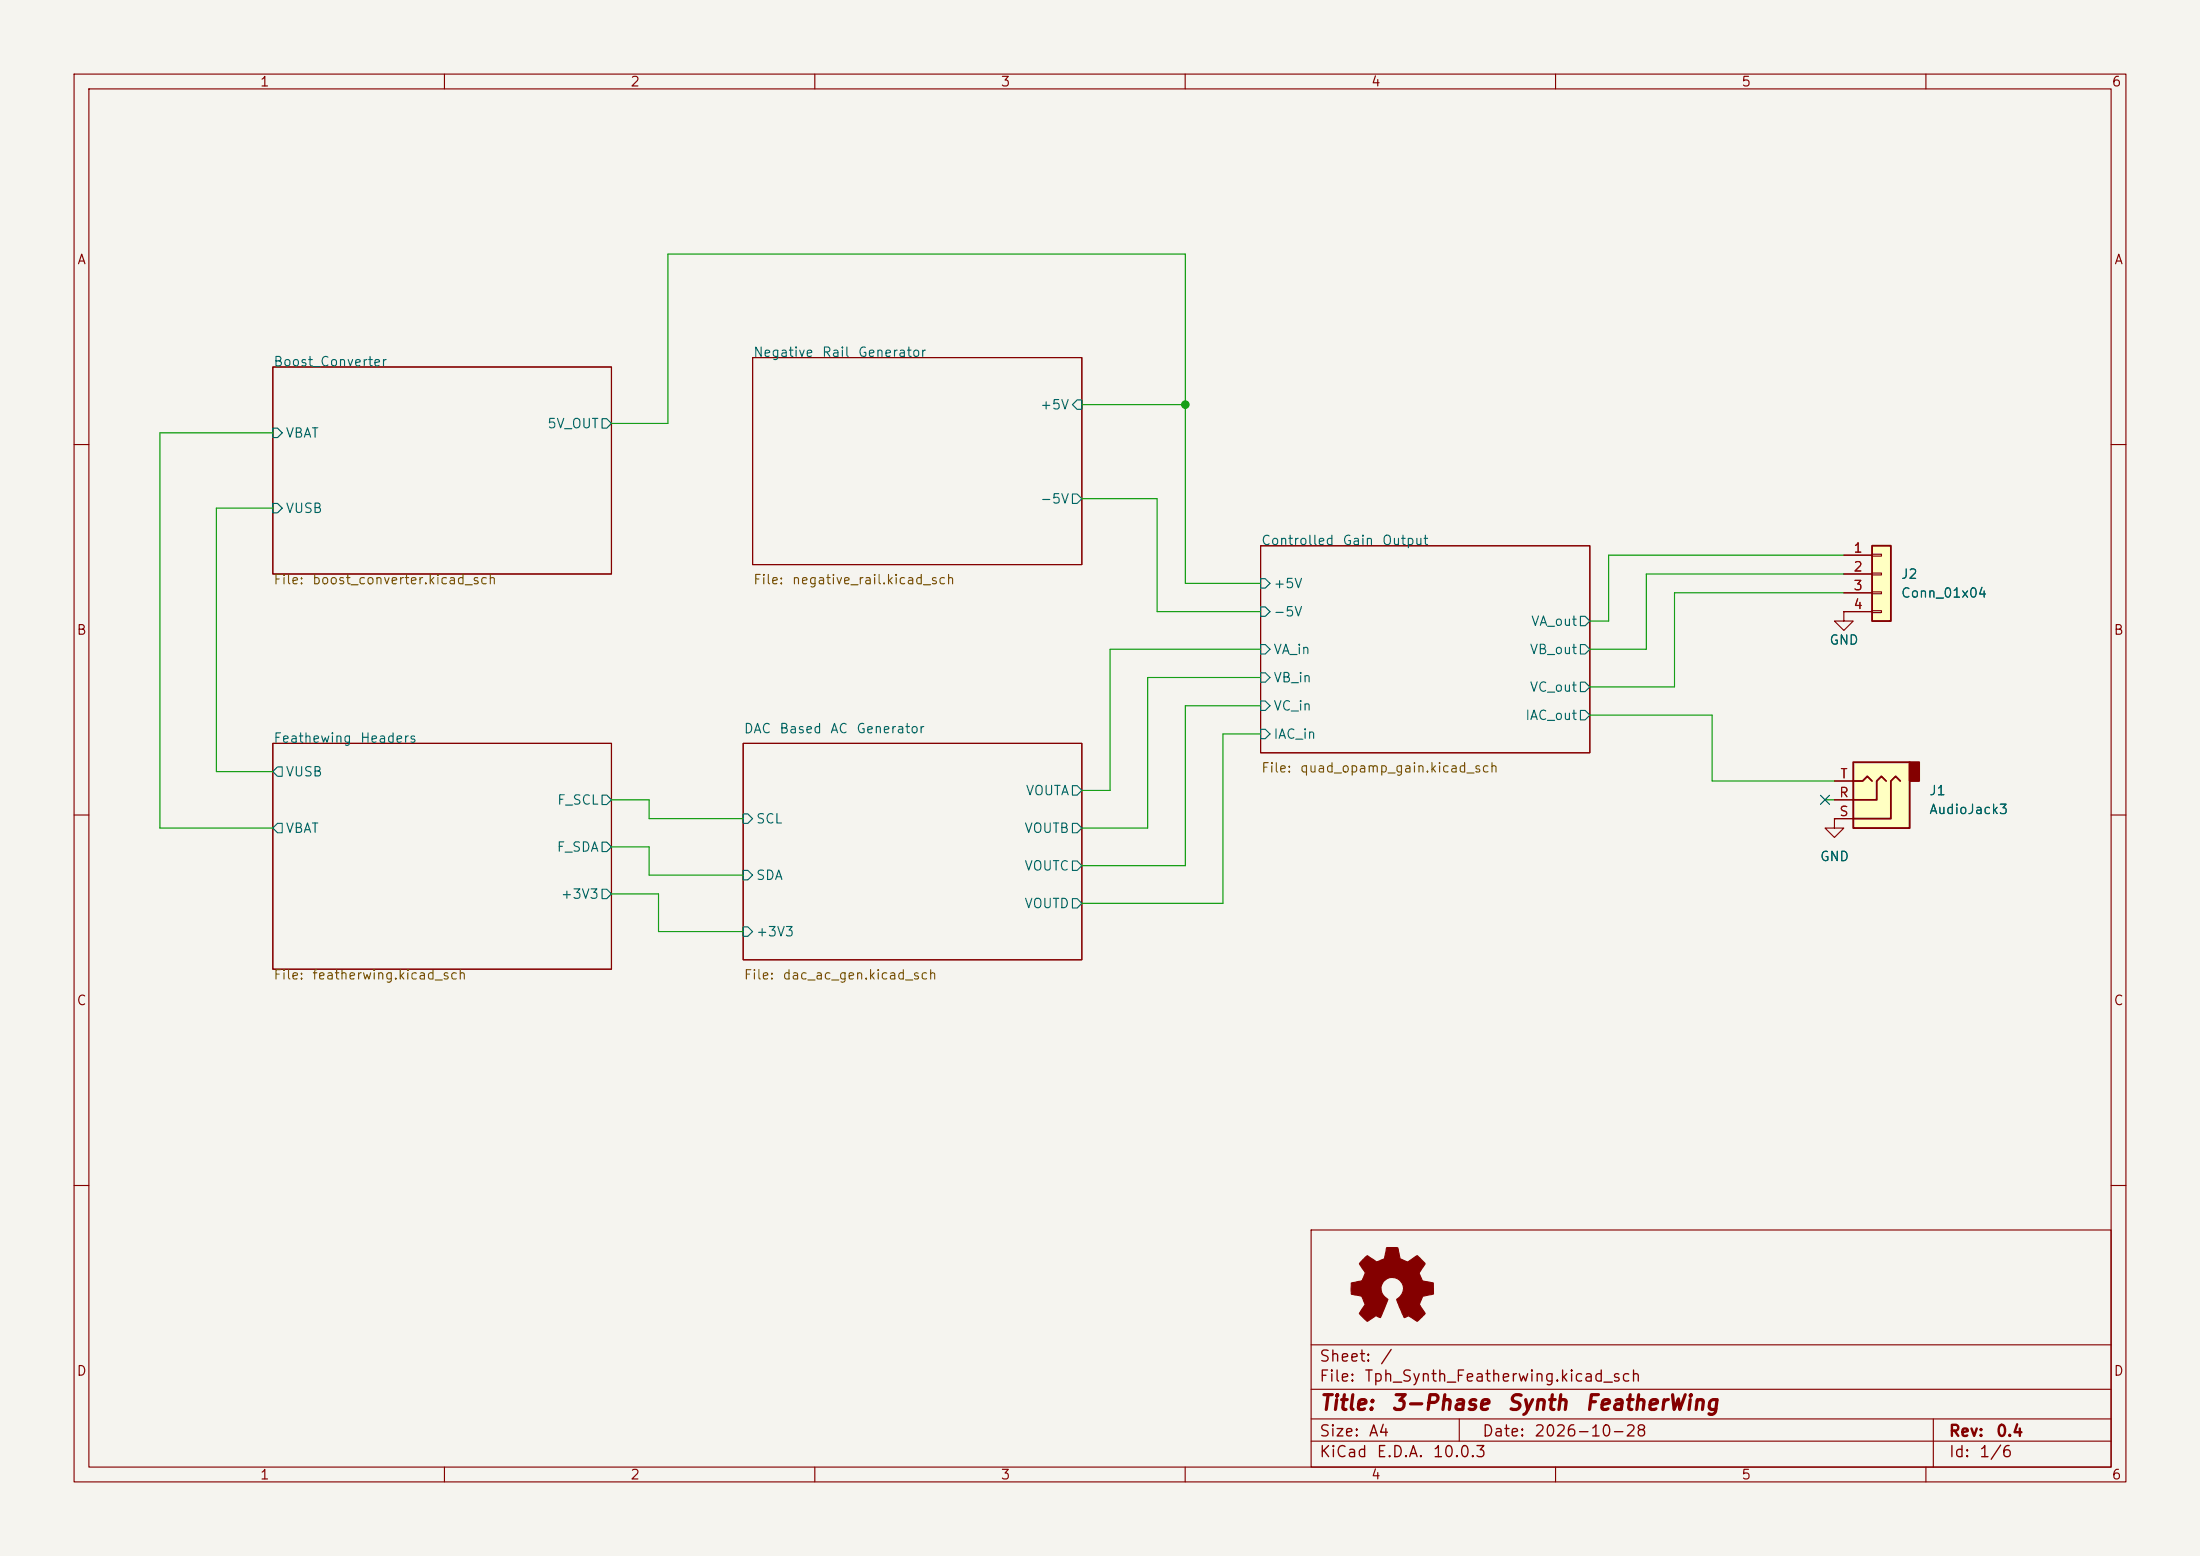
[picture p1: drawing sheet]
<svg xmlns="http://www.w3.org/2000/svg" width="297mm" height="210mm" viewBox="0 0 297 210" stroke-linecap="round" stroke-linejoin="round" font-family="sans-serif">
<path d="M0 0h297v210h-297z" fill="#f5f4ef" stroke="#f5f4ef" stroke-width=".14"/>
<g fill="none" stroke="#840000" stroke-width=".15">
<path d="M10 10h277v190h-277zM12 12h273v186h-273zM60 10v2M110 10v2M160 10v2M210 10v2M260 10v2M36.8 49.5h45.7v28h-45.7zM101.6 48.3h44.4v27.9h-44.4zM10 60h2M170.2 73.7h44.4v27.9h-44.4zM285 60h2"/>
<path d="M10 110h2M36.8 100.3h45.7v30.5h-45.7zM100.3 100.3h45.7v29.2h-45.7zM247.6 110.5v1.3h1.3l-1.3 1.2-1.2-1.2h1.2M247.6 110.5h.1M285 110h2M10 160h2M177 166h108v32h-108zM285 160h2M60 198v2M110 198v2M160 198v2"/>
<path d="M177 194.5h108M177 191.5h108M177 187.5h108M177 181.5h108M197 191.5v3M210 198v2M260 198v2M261 191.5v6.5"/>
</g>
<g fill="none" stroke="#006464" stroke-width=".15">
<path d="M36.8 57.8h.7l.6 .6-.6 .7h-.7zM81.3 56.5h.6l.6 .7-.6 .6h-.6zM145.4 54h.6v1.2h-.6l-.6-.6zM36.8 67.9h.7l.6 .7-.6 .6h-.7zM144.8 66.7h.6l.6 .6-.6 .6h-.6zM170.2 78.1h.6l.6 .6-.6 .7h-.6zM170.2 81.9h.6l.6 .7-.6 .6h-.6zM170.2 87h.6l.6 .6-.6 .7h-.6zM170.2 90.8h.6l.6 .6-.6 .7h-.6zM170.2 94.6h.6l.6 .7-.6 .6h-.6zM170.2 98.4h.6l.6 .7-.6 .6h-.6zM213.4 83.2h.6l.6 .6-.6 .7h-.6z"/>
<path d="M213.4 87h.6l.6 .6-.6 .7h-.6zM213.4 92.1h.6l.6 .6-.6 .6h-.6zM213.4 95.9h.6l.6 .6-.6 .7h-.6zM37.5 111.1h.6v1.3h-.6l-.7-.6zM37.5 103.5h.6v1.3h-.6l-.7-.7zM81.3 107.3h.6l.6 .7-.6 .6h-.6zM81.3 113.7h.6l.6 .6-.6 .6h-.6zM100.3 109.9h.7l.6 .6-.6 .6h-.7zM100.3 117.5h.7l.6 .6-.6 .6h-.7zM144.8 106h.6l.6 .7-.6 .6h-.6zM144.8 111.1h.6l.6 .7-.6 .6h-.6zM144.8 116.2h.6l.6 .6-.6 .7h-.6z"/>
<path d="M81.3 120h.6l.6 .7-.6 .6h-.6zM100.3 125.1h.7l.6 .6-.6 .7h-.7zM144.8 121.3h.6l.6 .6-.6 .7h-.6z"/>
</g>
<path d="M184 170l.6-.5 1.2 .8 .3-.1 .8-.3 .3-1.5h1.3h.2l.3 1.5 1 .4 1.3-.8 1.1 1-.8 1.4 .4 1 1.5 .3v1.5l-1.4 .2-.1 .2-.4 1 .8 1.2-.1 .1-1 .9-1.2-.7-.5 .2-1.1-2.4a1.54 1.54 0 0 0 .4-2.7 1.54 1.54 0 0 0-2.5 1.1 1.97 1.97 0 0 0 1 1.6l-1 2.4-.6-.2-1.3 .7-1-1 .8-1.2-.5-1.1-1.4-.4v-1.4l1.2-.3a.83 .83 0 0 0 .6-.7l.1-.4-.8-1.3z" fill="#840000" stroke="#840000" stroke-width=".15"/>
<path d="M250.2 102.9h7.6v8.9h-7.6z" fill="#ffffc2"/>
<path d="M257.8 102.9h1.3v2.5h-1.3z" fill="#840000" stroke="#840000" stroke-width=".25"/>
<path d="M250.2 102.9h7.6v8.9h-7.6zM250.2 105.4h1.3l.6-.6 .6 .6M254.6 105.4l-.6-.6-.6 .6v2.6h-3.2M256.5 105.4l-.6-.6-.6 .6v5.1h-5.1" fill="none" stroke="#840000" stroke-width=".25"/>
<path d="M248.9 82.6v1.2h1.3l-1.3 1.3-1.3-1.3h1.3M248.9 82.6h.1M247.6 108h2.6M247.6 110.5h2.6M247.6 105.4h2.6" fill="none" stroke="#840000" stroke-width=".15"/>
<path d="M252.7 73.7h2.6v10.1h-2.6z" fill="#ffffc2"/>
<path d="M252.7 73.7h2.6v10.1h-2.6z" fill="none" stroke="#840000" stroke-width=".25"/>
<g fill="none" stroke="#840000" stroke-width=".15">
<path d="M248.9 74.9h3.8M248.9 77.5h3.8M252.7 74.8h1.3v.3h-1.3zM252.7 77.3h1.3v.3h-1.3zM252.7 79.9h1.3v.2h-1.3zM248.9 82.6h.1M248.9 80h3.8M248.9 82.6h3.8M252.7 82.4h1.3v.3h-1.3zM247.6 110.5h.1M247.6 108h2.6M247.6 110.5h2.6"/>
<path d="M247.6 105.4h2.6"/>
</g>
<g fill="none" stroke="#009600" stroke-width=".15">
<path d="M36.8 58.4h-15.2v53.4h15.2M82.5 57.2h7.7v-22.9h69.8v44.4h10.2M146 54.6h14M36.8 68.6h-7.6v35.5h7.6M146 67.3h10.2v15.3h14M248.9 77.5h-26.7v10.1h-7.6M248.9 74.9h-31.7v8.9h-2.6M170.2 99.1h-5.1v22.8h-19.1M170.2 95.3h-10.2v21.5h-14M170.2 87.6h-20.3v19.1h-3.9M170.2 91.4h-15.3v20.4h-8.9M214.6 96.5h16.5v8.9h16.5"/>
<path d="M248.9 80h-22.8v12.7h-11.5M82.5 108h5.1v2.5h12.7M82.5 114.3h5.1v3.8h12.7M246.4 108h.1M246.4 108h1.2M82.5 120.7h6.4v5h11.4"/>
</g>
<path d="M245.8 107.3l1.2 1.3M247 107.3l-1.2 1.3" fill="none" stroke="#000084" stroke-width=".15"/>
<circle cx="160" cy="54.6" r=".51" fill="#009600" stroke="#009600" stroke-width=".14"/>
<g font-size="2" fill="#840000">
<text x="178" y="190.8">Title:</text>
<text x="187.7" y="190.8">3-Phase</text>
<text x="203.3" y="190.8">Synth</text>
<text x="213.8" y="190.8">FeatherWing</text>
</g>
<g font-size="1.5" fill="#840000">
<text x="178" y="184.2">Sheet:</text>
<text x="186.2" y="184.2">/</text>
<text x="178" y="186.9">File:</text>
<text x="184.1" y="186.9">Tph_Synth_Featherwing.kicad_sch</text>
<text x="178" y="197.1">KiCad</text>
<text x="178" y="194.3">Size:</text>
<text x="184.7" y="194.3">A4</text>
<text x="185.7" y="197.1">E.D.A.</text>
<text x="193.3" y="197.1">10.0.3</text>
<text x="200" y="194.3">Date:</text>
<text x="207" y="194.3">2026-10-28</text>
<text x="263" y="194.3">Rev:</text>
<text x="263" y="197.1">Id:</text>
<text x="267.1" y="197.1">1/6</text>
<text x="269.4" y="194.3">0.4</text>
</g>
<g font-size="1.3" fill="#840000">
<text x="35" y="12">1</text>
<text x="85" y="12">2</text>
<text x="135" y="12">3</text>
<text x="185" y="12">4</text>
<text x="235" y="12">5</text>
<text x="285" y="12">6</text>
<text x="10.3" y="36">A</text>
<text x="285.3" y="36">A</text>
<text x="10.3" y="86">B</text>
<text x="285.3" y="86">B</text>
<text x="10.3" y="136">C</text>
<text x="285.3" y="136">C</text>
<text x="10.3" y="186">D</text>
<text x="285.3" y="186">D</text>
<text x="35" y="200">1</text>
<text x="85" y="200">2</text>
<text x="135" y="200">3</text>
<text x="185" y="200">4</text>
<text x="235" y="200">5</text>
<text x="285" y="200">6</text>
</g>
<g font-size="1.3" fill="#006464">
<text x="36.8" y="49.8">Boost_Converter</text>
<text x="101.6" y="48.5">Negative</text>
<text x="110.9" y="48.5">Rail</text>
<text x="115.7" y="48.5">Generator</text>
<text x="38.5" y="59.4">VBAT</text>
<text x="73.8" y="58.1">5V_OUT</text>
<text x="140.3" y="55.6">+5V</text>
<text x="38.5" y="69.6">VUSB</text>
<text x="140.3" y="68.3">-5V</text>
<text x="170.2" y="73.9">Controlled</text>
<text x="181.1" y="73.9">Gain</text>
<text x="186.5" y="73.9">Output</text>
<text x="171.8" y="79.7">+5V</text>
<text x="171.8" y="83.5">-5V</text>
<text x="256.5" y="78.4">J2</text>
<text x="256.5" y="81">Conn_01x04</text>
<text x="171.8" y="88.6">VA_in</text>
<text x="206.4" y="88.6">VB_out</text>
<text x="206.6" y="84.8">VA_out</text>
<text x="246.9" y="87.3">GND</text>
<text x="171.8" y="92.4">VB_in</text>
<text x="206.4" y="93.7">VC_out</text>
<text x="36.8" y="100.6">Feathewing</text>
<text x="48.5" y="100.6">Headers</text>
<text x="100.3" y="99.3">DAC</text>
<text x="105.1" y="99.3">Based</text>
<text x="112" y="99.3">AC</text>
<text x="115.5" y="99.3">Generator</text>
<text x="171.8" y="96.2">VC_in</text>
<text x="171.8" y="100">IAC_in</text>
<text x="205.8" y="97.5">IAC_out</text>
<text x="38.5" y="105.1">VUSB</text>
<text x="138.4" y="107.7">VOUTA</text>
<text x="260.4" y="107.7">J1</text>
<text x="38.5" y="112.7">VBAT</text>
<text x="75.1" y="108.9">F_SCL</text>
<text x="102" y="111.5">SCL</text>
<text x="138.2" y="112.7">VOUTB</text>
<text x="260.4" y="110.2">AudioJack3</text>
<text x="75.1" y="115.3">F_SDA</text>
<text x="102" y="119.1">SDA</text>
<text x="138.2" y="117.8">VOUTC</text>
<text x="245.6" y="116.5">GND</text>
<text x="75.6" y="121.6">+3V3</text>
<text x="138.2" y="122.9">VOUTD</text>
<text x="102" y="126.7">+3V3</text>
</g>
<g font-size="1.3" fill="#a90000">
<text x="250.1" y="74.9">1</text>
<text x="250.1" y="77.4">2</text>
<text x="250.1" y="80">3</text>
<text x="250.1" y="82.5">4</text>
<text x="248.2" y="107.9">R</text>
<text x="248.3" y="105.4">T</text>
<text x="248.2" y="110.5">S</text>
</g>
<g font-size="1.3" fill="#725600">
<text x="36.8" y="79.2">File:</text>
<text x="42.1" y="79.2">boost_converter.kicad_sch</text>
<text x="101.6" y="79.2">File:</text>
<text x="106.8" y="79.2">negative_rail.kicad_sch</text>
<text x="170.2" y="104.6">File:</text>
<text x="175.4" y="104.6">quad_opamp_gain.kicad_sch</text>
<text x="36.8" y="132.5">File:</text>
<text x="42.1" y="132.5">featherwing.kicad_sch</text>
<text x="100.3" y="132.5">File:</text>
<text x="105.6" y="132.5">dac_ac_gen.kicad_sch</text>
</g>
</svg>
